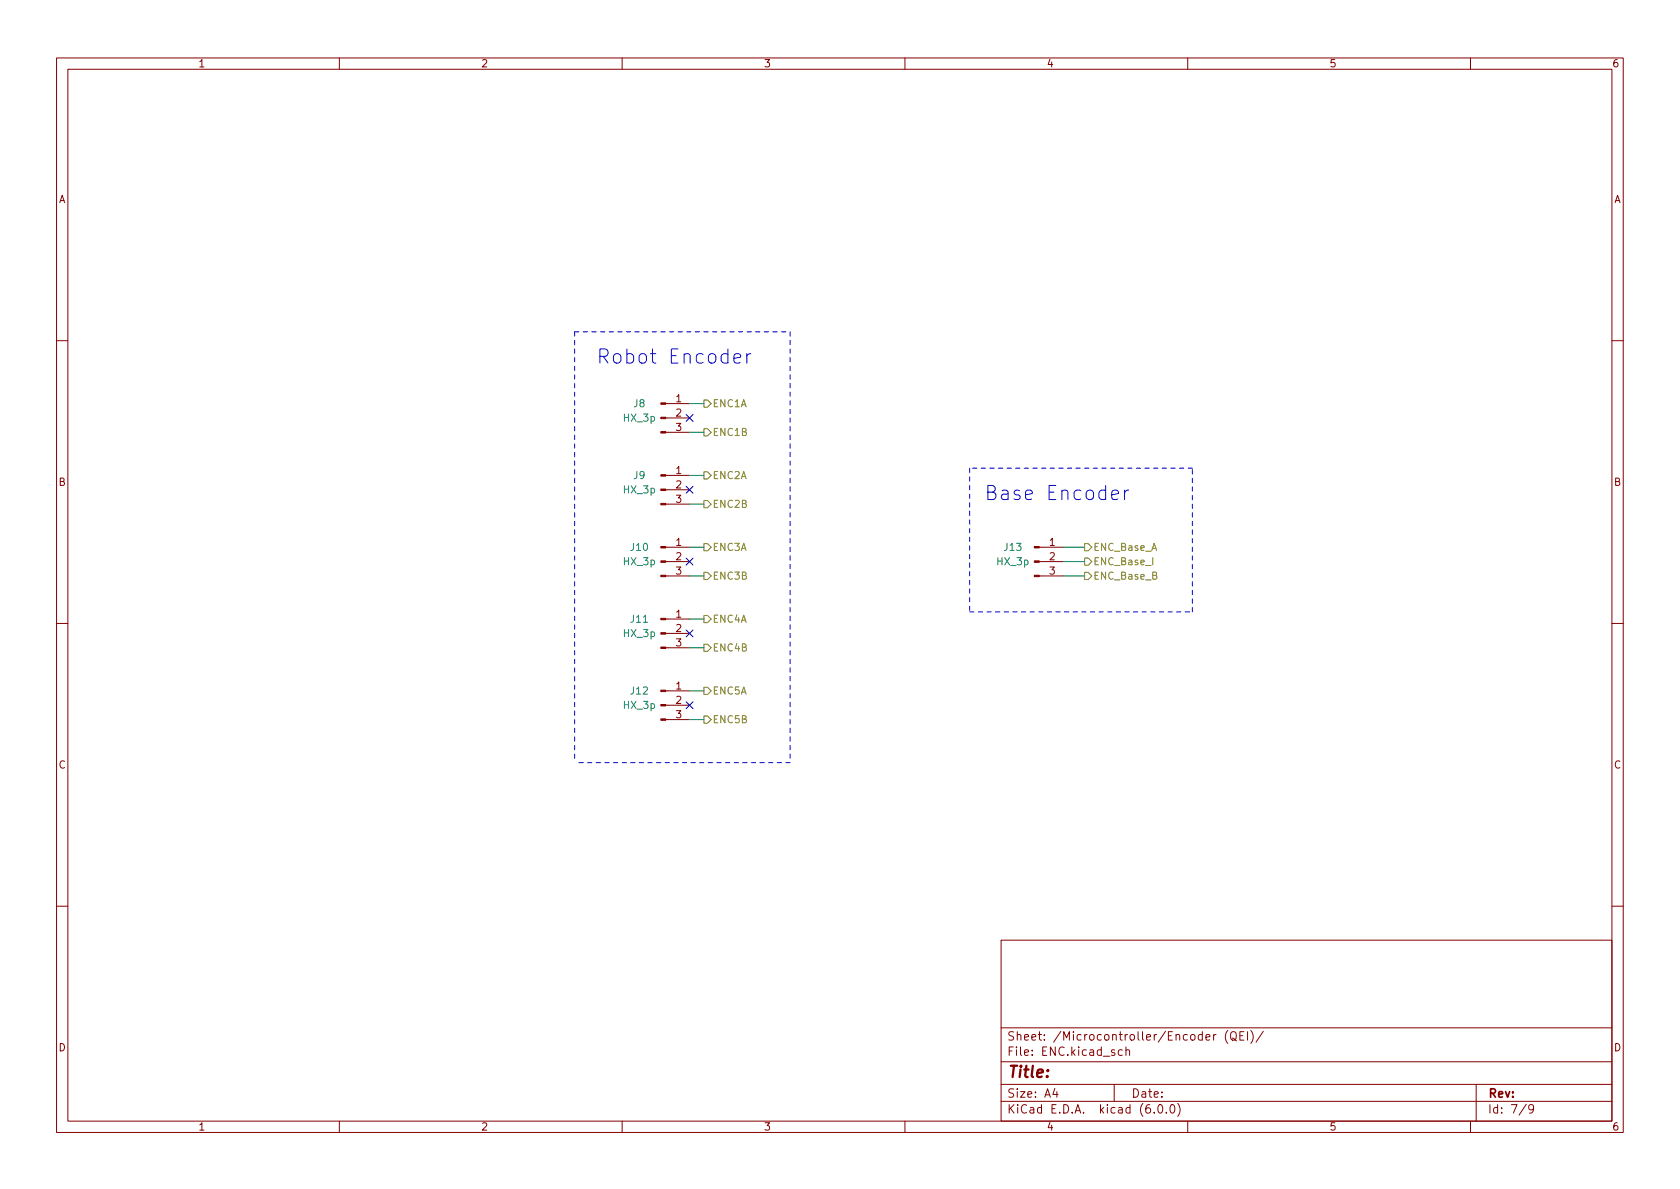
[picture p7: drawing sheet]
<svg xmlns="http://www.w3.org/2000/svg" width="297mm" height="210mm" viewBox="0 0 297 210" stroke-linecap="round" stroke-linejoin="round" font-family="sans-serif">
<g fill="none" stroke="#840000" stroke-width=".18">
<path d="M10 10.2h277v190.1h-277zM12 12.2h273v186.1h-273zM60 10.2v2M110 10.2v2M160 10.2v2M210 10.2v2M260 10.2v2M10 60.2h2M117.7 76.4h4.2M117.7 73.9h4.2M117.7 71.4h4.2M285 60.2h2"/>
<path d="M117.7 89.1h4.2M117.7 86.6h4.2M117.7 84.1h4.2M117.7 99.3h4.2M117.7 96.8h4.2M183.7 99.3h4.3M183.7 96.8h4.3M10 110.2h2M117.7 114.5h4.2M117.7 112h4.2M117.7 109.5h4.2M117.7 101.8h4.2"/>
<path d="M183.7 101.8h4.3M285 110.2h2M117.7 127.2h4.2M117.7 124.7h4.2M117.7 122.2h4.2M10 160.2h2M177 166.3h108v32h-108zM285 160.2h2M60 198.3v2M110 198.3v2M160 198.3v2M177 194.8h108"/>
<path d="M177 191.8h108M177 187.8h108M177 181.8h108M186.5 192.5l-.4 1h1M186.9 193v1M197 191.8v3M198.4 185.7l-.4-.1-.3 .3v.4l.2 .3h.5M199.1 185.8l.2-.2 .3 .1 .1 .9M199.1 185.1v1.5M204.1 196.7v.1M204.9 195.4l.2-.1a.81 .81 0 0 1 .6 .7 .81 .81 0 0 1-.3 .8h-.2a.81 .81 0 0 1-.6-.6 .81 .81 0 0 1 .3-.8zM206.2 196.7v.1"/>
<path d="M207.1 195.4l.1-.1a.81 .81 0 0 1 .6 .7 .81 .81 0 0 1-.3 .8h-.1a.81 .81 0 0 1-.6-.6 .81 .81 0 0 1 .3-.8zM208.2 195.1a1.72 1.72 0 0 1 0 2.3M210 198.3v2M214.6 182.9v1M215 182.9l-.3 .1-.1 .2M217.1 182.2a1.72 1.72 0 0 0 0 2.3M217.6 182.6a.5 .5 0 0 1 .6-.2 .5 .5 0 0 1 .4 .5v.5a.5 .5 0 0 1-.5 .6 .5 .5 0 0 1-.5-.6zM217.9 183.6h.2l.5 .5M219.2 183.1h.5M219.9 182.4h-.7v1.5h.7M220.6 182.4v1.5M221.1 182.2a1.72 1.72 0 0 1 0 2.3"/>
<path d="M223.4 182.4l-1.3 1.9M260 198.3v2M261 191.8v6.5M269.9 195.3l-1.3 1.9M271.2 196l-.3 .3h-.3l-.3-.3 .1-.6 .5-.1 .2 .2a.99 .99 0 0 1-.4 1.3h-.3"/>
</g>
<g fill="#840000" stroke="#840000" stroke-width=".18">
<path d="M116.8 127.1h.9v.3h-.9z"/>
<path d="M116.8 124.6h.9v.2h-.9z"/>
<path d="M116.8 122h.9v.3h-.9z"/>
<path d="M116.8 89h.9v.3h-.9z"/>
<path d="M116.8 86.5h.9v.2h-.9z"/>
<path d="M116.8 83.9h.9v.3h-.9z"/>
<path d="M116.8 76.3h.9v.3h-.9z"/>
<path d="M116.8 73.8h.9v.2h-.9z"/>
<path d="M116.8 71.2h.9v.3h-.9z"/>
<path d="M116.8 114.4h.9v.3h-.9z"/>
<path d="M116.8 111.9h.9v.2h-.9z"/>
<path d="M116.8 109.3h.9v.3h-.9z"/>
<path d="M182.9 101.7h.8v.3h-.8z"/>
<path d="M182.9 99.2h.8v.2h-.8z"/>
<path d="M182.9 96.6h.8v.3h-.8z"/>
<path d="M116.8 101.7h.9v.3h-.9z"/>
<path d="M116.8 99.2h.9v.2h-.9z"/>
<path d="M116.8 96.6h.9v.3h-.9z"/>
</g>
<g fill="none" stroke="#848400" stroke-width=".18">
<path d="M124.5 70.7h.6l.6 .7-.6 .6h-.6zM124.5 75.8h.6l.6 .6-.6 .7h-.6zM124.5 83.4h.6l.6 .7-.6 .6h-.6zM124.5 96.1h.6l.6 .7-.6 .6h-.6zM124.5 88.5h.6l.6 .6-.6 .7h-.6zM191.8 96.1h.6l.6 .7-.6 .6h-.6zM191.8 98.7h.6l.6 .6-.6 .6h-.6zM124.5 101.2h.6l.6 .6-.6 .7h-.6zM124.5 113.9h.6l.6 .6-.6 .7h-.6zM124.5 108.8h.6l.6 .7-.6 .6h-.6zM191.8 101.2h.6l.6 .6-.6 .7h-.6zM124.5 126.6h.6l.6 .6-.6 .7h-.6z"/>
<path d="M124.5 121.5h.6l.6 .7-.6 .6h-.6z"/>
</g>
<path d="M129.8 63.4l1.2-.3-.2-.4-.7-.2-.3 .4v1l.1 .2 .2 .1 .7-.1M132 62.5v1.7M132.7 62.5a.64 .64 0 0 0-.7 .5M196.6 87.5l1.2-.2-.2-.5-.7-.1-.3 .3v1l.1 .2 .2 .1 .7-.1M198.8 86.7v1.6M199.5 86.7a.64 .64 0 0 0-.7 .5" fill="none" stroke="#0000c2" stroke-width=".18"/>
<path d="M101.6 58.7h38.1M101.6 58.7v76.2M139.7 58.7v76.2M171.4 90.4v17.8M171.4 82.8v7.6M210.8 82.8h-39.4M171.4 108.2h39.4M210.8 108.2v-25.4M139.7 134.9h-38.1" fill="none" stroke="#0000c2" stroke-width=".18" stroke-dasharray=".8 .8"/>
<g fill="none" stroke="#008400" stroke-width=".18">
<path d="M121.9 71.4h2.6M121.9 76.4h2.6M121.9 96.8h2.6M121.9 89.1h2.6M121.9 84.1h2.6M188 96.8h3.8M188 99.3h3.8M121.9 109.5h2.6M121.9 101.8h2.6M121.9 114.5h2.6M188 101.8h3.8M121.9 122.2h2.6"/>
<path d="M121.9 127.2h2.6"/>
</g>
<path d="M121.3 73.3l1.2 1.2M122.5 73.3l-1.2 1.2M121.3 86l1.2 1.2M121.3 98.7l1.2 1.2M122.5 86l-1.2 1.2M122.5 98.7l-1.2 1.2M121.3 111.4l1.2 1.2M122.5 111.4l-1.2 1.2M121.3 124.1l1.2 1.2M122.5 124.1l-1.2 1.2" fill="none" stroke="#000084" stroke-width=".18"/>
<g font-size="3.5" fill="#0000c2">
<text x="105.4" y="64.3">Robot Encoder</text>
<text x="174" y="88.5">Base Encoder</text>
</g>
<text font-size="2.8" fill="#840000" x="178" y="190.6">Title:</text>
<g font-size="2.1" fill="#840000">
<text x="178" y="184">Sheet: /Microcontroller/Encoder (QEI)/</text>
<text x="178" y="186.7">File: ENC.kicad_sch</text>
<text x="178" y="196.9">KiCad E.D.A. kicad (6.0.0)</text>
<text x="178" y="194.1">Size: A4</text>
<text x="200" y="194.1">Date:</text>
<text x="263" y="194.1">Rev:</text>
<text x="263" y="196.9">Id: 7/9</text>
</g>
<g font-size="1.8" fill="#840000">
<text x="35" y="11.9">1</text>
<text x="85" y="11.9">2</text>
<text x="135" y="11.9">3</text>
<text x="185" y="11.9">4</text>
<text x="235" y="11.9">5</text>
<text x="285" y="11.9">6</text>
<text x="10.3" y="35.9">A</text>
<text x="285.3" y="35.9">A</text>
<text x="119.5" y="71.1">1</text>
<text x="119.5" y="73.7">2</text>
<text x="119.5" y="76.2">3</text>
<text x="119.5" y="83.8">1</text>
<text x="10.3" y="85.9">B</text>
<text x="119.5" y="86.4">2</text>
<text x="119.5" y="88.9">3</text>
<text x="285.3" y="85.9">B</text>
<text x="119.5" y="96.5">1</text>
<text x="119.5" y="99.1">2</text>
<text x="119.5" y="101.6">3</text>
<text x="185.6" y="96.5">1</text>
<text x="185.6" y="99.1">2</text>
<text x="185.6" y="101.6">3</text>
<text x="119.5" y="109.2">1</text>
<text x="119.5" y="111.8">2</text>
<text x="119.5" y="114.3">3</text>
<text x="119.5" y="121.9">1</text>
<text x="119.5" y="124.5">2</text>
<text x="119.5" y="127">3</text>
<text x="10.3" y="135.9">C</text>
<text x="285.3" y="135.9">C</text>
<text x="10.3" y="185.9">D</text>
<text x="285.3" y="185.9">D</text>
<text x="35" y="199.9">1</text>
<text x="85" y="199.9">2</text>
<text x="135" y="199.9">3</text>
<text x="185" y="199.9">4</text>
<text x="235" y="199.9">5</text>
<text x="285" y="199.9">6</text>
</g>
<g font-size="1.8" fill="#008484">
<text x="110.3" y="74.5">HX_3p</text>
<text x="112" y="72">J8</text>
<text x="110.3" y="87.2">HX_3p</text>
<text x="112" y="84.7">J9</text>
<text x="110.3" y="99.9">HX_3p</text>
<text x="111.6" y="97.4">J10</text>
<text x="176.3" y="99.9">HX_3p</text>
<text x="177.6" y="97.4">J13</text>
<text x="110.3" y="112.6">HX_3p</text>
<text x="111.6" y="110.1">J11</text>
<text x="110.3" y="125.3">HX_3p</text>
<text x="111.6" y="122.8">J12</text>
</g>
<g font-size="1.8" fill="#848400">
<text x="125.9" y="72">ENC1A</text>
<text x="125.9" y="77.1">ENC1B</text>
<text x="125.9" y="84.7">ENC2A</text>
<text x="125.9" y="89.8">ENC2B</text>
<text x="125.9" y="97.4">ENC3A</text>
<text x="193.2" y="97.4">ENC_Base_A</text>
<text x="193.2" y="99.9">ENC_Base_I</text>
<text x="125.9" y="102.5">ENC3B</text>
<text x="193.2" y="102.5">ENC_Base_B</text>
<text x="125.9" y="110.1">ENC4A</text>
<text x="125.9" y="115.2">ENC4B</text>
<text x="125.9" y="122.8">ENC5A</text>
<text x="125.9" y="127.9">ENC5B</text>
</g>
</svg>
